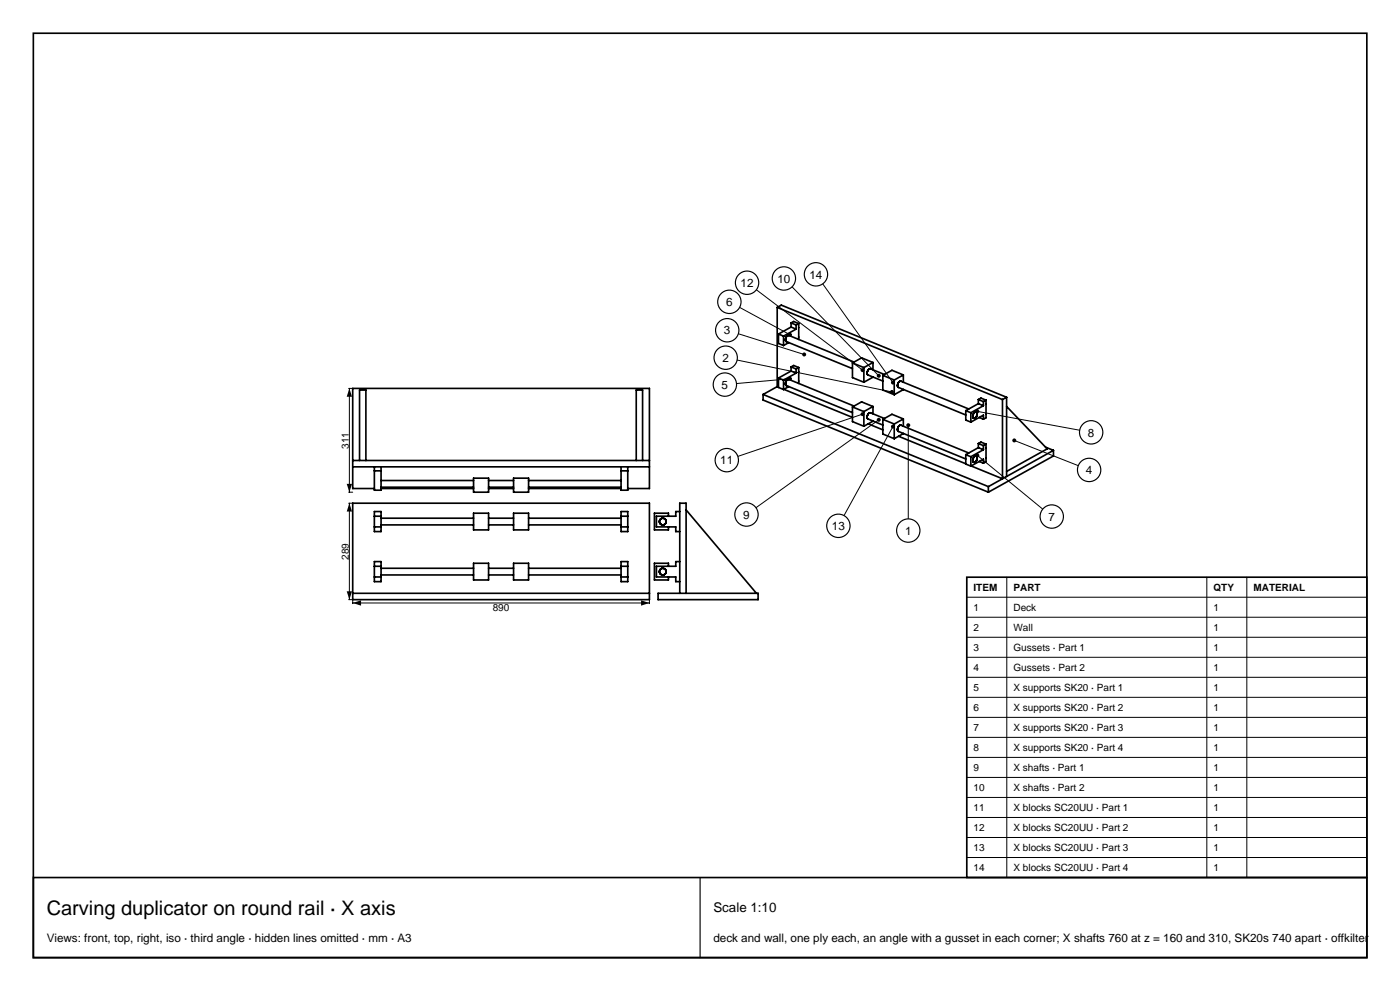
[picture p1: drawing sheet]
<svg xmlns="http://www.w3.org/2000/svg" width="420mm" height="297mm" viewBox="0 0 420 297" stroke-linecap="round" stroke-linejoin="round" font-family="sans-serif">
<g fill="none" stroke="#000" stroke-width=".5">
<path d="M10 10h400.1v277h-400.1zM233.2 92.1v23.8M233.2 92.1l67.5 27.6M233.2 92.1l1.2-.7 67.6 27.7M237.3 96.8v1.2M237.3 96.8l1.5 .6M237.3 96.8l.8-.5 1.5 .7M237.3 98l-3.8 2.1M237.3 98l1.5 .6M238.8 97.4v1.2M238.8 98.6l-3.7 2.1M239.6 97v4.7"/>
<path d="M239.6 97l-.8 .4M228.9 118.2v1.7l67.6 27.6M228.9 118.2l67.6 27.6M233.2 115.9l-4.3 2.3M233.2 115.9l.3 .1M233.5 113.3v2.8l1.6 .6M233.5 100.1v2.8l1.6 .6M233.5 113.3l1.6 .6M233.5 100.1l1.6 .6M235.1 100.7v2.8M235.1 113.9v2.8M235.2 116.7l20.5 8.4"/>
<path d="M235.7 115.2h.1M235.7 115.2l.2 .4 19.8 8.1M235.7 102v.1M235.7 102.1l.2 .3 19.8 8.1M236 114l-.3 1.2M236 114h.1M236.1 113.9l-.1 .1M236.1 100.7l-.4 .7v.6M236.2 113.8l-.1 .1M236.2 100.6l-.1 .1M236.3 100.6h-.1M236.4 100.5l-.1 .1"/>
<path d="M236.5 113.7h.1M236.5 113.7l-.3 .1M236.5 100.5h.1M236.5 100.5h-.1M236.6 113.7l19.6 8M236.6 100.5l19.6 8M236.6 115.9l-1.5 .8M236.6 102.7l-1.5 .8M237.3 110l1.5 .6M237.3 110l.8-.5 1.5 .7M237.3 110v1.2M237.3 111.2l-3.8 2.1"/>
<path d="M237.3 111.2l1.5 .6M238.8 110.6v1.2M238.8 111.8l-3.7 2.1M239.6 110.2v4.7M239.6 110.2l-.8 .4M255.7 108.8v4.4l3.5 1.4M255.7 108.8l3.5 1.4M259.2 110.2v4.4M260.4 112.4h.1M260.4 112.4l4.5 1.8M260.5 110.8l-.4 .9 .3 .7M260.6 110.7l-.1 .1"/>
<path d="M260.9 110.5l-.3 .2M261 110.5l4.3 1.7M261 110.5h-.1M261.9 108.6v2.2M261.9 113h.1M261.9 113l-2.7 1.6M261.9 108.6l-3.4-1.4-2.8 1.6M261.9 108.6l-2.7 1.6M264.9 112.5v4.4l3.4 1.4M264.9 112.5l3.4 1.4M268.3 113.9v4.4M269.4 116h.1"/>
<path d="M269.4 116l20.3 8.4M270.1 114.2l-.7 .7v1.1M270.1 114.2h.1M270.2 114.2l20.4 8.4M271 112.4l-3.4-1.4-2.7 1.5M271 112.4v2.2M271 116.7l-2.7 1.6M271 112.4l-2.7 1.5M293.5 119.7l1.5 .7M293.5 119.7l.8-.4 1.5 .6M293.5 119.7v1.3M295.8 119.9v5.3l-.8 .4"/>
<path d="M295.8 119.9l-.8 .5M300.7 119.7v23.8l-9.4-3.9M302 119.1v23.7M302 119.1l-1.3 .6M105.8 139.9h89M105.8 138h89M107.9 138v-21.1h1.9v21.1M112.3 139.9v7h2v-7M186.3 139.9v7h2v-7M190.9 138v-21.1h1.9v21.1M255.7 122v4.4l3.5 1.3M255.7 122l3.5 1.4"/>
<path d="M259.2 123.4v4.3M260.2 125.3v.1M260.2 125.4l.2 .2M260.4 125.6h.1M260.4 125.6l4.5 1.8M260.5 127l4.4 1.8M261.1 123.7h.1M261.1 123.7l-.8 .5-.1 1.1M261.1 123.7l4.2 1.7M261.9 126.2l-2.7 1.5M261.9 121.8v2.2M261.9 121.8l-3.4-1.4-2.8 1.6"/>
<path d="M261.9 121.8l-2.7 1.6M264.9 125.7v4.4l3.4 1.4M264.9 125.7l3.4 1.4M268.3 127.1v4.4M269.3 128.9v.1M269.3 129l.2 .3 20.2 8.3M269.6 130.7l20.1 8.3M269.7 127.6l-.4 .6v.7M269.8 127.6h-.1M270 127.5l-.2 .1M270 127.4v.1M270.1 127.4h.1"/>
<path d="M270.1 127.4h-.1M270.2 127.4l20.4 8.4M271 125.6l-3.4-1.4-2.7 1.5M271 129.9l-2.7 1.6M271 125.6v2.1M271 125.6l-2.7 1.5M289.7 136.3v2.8l1.6 .6M289.7 136.3l1.6 .6M289.7 123.1v2.8l1.6 .6M289.7 123.1l1.6 .6M291.3 123.7v2.8M291.3 136.9v2.8"/>
<path d="M291.8 124.9l.1 .1M291.9 125l.1 .3M292 125.3h.1M292.1 125.3h.1M292.1 138.5h.1M292.1 125.3l.1 .1M292.2 138.5h.1M292.2 125.4h.1M292.4 138.5h-.1M292.4 125.3l-.1 .1M292.5 125.3h-.1M292.6 125.2l-.1 .1"/>
<path d="M292.7 125.1l-.1 .1M292.8 125.1h-.1M292.8 136.7h.1M292.8 136.7l-.5 .2-.4 .6-.1 .6 .3 .4M292.8 123.5h.1M292.8 123.5l-.7 .5-.3 .9M292.8 136.7l.2 .1M292.9 123.5h.1M292.9 123.5l.1 .1M293 136.8h.1M293 123.6h.1M293 136.8v1l-.6 .7"/>
<path d="M293 123.6l.1 .1M293.1 123.7v.1M293.1 123.8v.7l-.3 .6M293.5 132.9l1.5 .7M293.5 132.9l.8-.4 1.5 .6M293.5 134.2l1.5 .6M293.5 132.9v1.3M293.5 134.2l-3.8 2.1M293.5 121l-3.8 2.1M293.5 121l1.5 .6M293.8 138.3l1.2 .5M293.8 125.1l1.2 .5"/>
<path d="M295 120.4v1.2M295 125.6v-1.2l-3.7 2.1M295 133.6v1.2M295 138.8v-1.2l-3.7 2.1M295 134.8l-3.7 2.1M295 121.6l-3.7 2.1M295.8 133.1v5.3l-.8 .4M295.8 133.1l-.8 .5M302 121.8l12.2 12.7-12.2 6.8M313.7 134l2.3 1M316 135v1.7l-19.5 10.8M316 135l-19.5 10.8"/>
<path d="M105.8 150.8h89v28.9h-89zM112.3 146.4h-6.5v-30h89v30h-6.5M112.3 153.3h2v6h-2zM112.3 157.9h2M112.3 154.7h2M112.3 141.1h2M114.3 157.3h27.8M114.3 155.3h27.8M114.3 146.4h27.8M114.3 144h27.8M114.3 146h27.8M142.1 143.3h4.5v4.2h-4.5z"/>
<path d="M142.1 153.8h4.5v5h-4.5zM146.6 157.3h7.5M146.6 155.3h7.5M146.6 146.4h7.5M146.6 144h7.5M146.6 146h7.5M154.1 153.8h4.5v5h-4.5zM154.1 143.3h4.5v4.2h-4.5zM158.6 157.3h27.7M158.6 155.3h27.7M158.6 146.4h27.7M158.6 144h27.7"/>
<path d="M158.6 146h27.7M186.3 153.3h2v6h-2zM186.3 157.9h2M186.3 154.7h2M186.3 141.1h2M198.1 157a1 1 0 0 1 0-1.4 1 1 0 0 1 1.4 0 1 1 0 0 1 0 1.4M198.1 157l.1 .1M198.2 157.1a1 1 0 0 0 1.3 0M199.5 157v.1M200.5 154.7v-.9h-4.2v5h4.2v-.9M203.9 153.3h-1.2v1.4h-5.8v3.2h5.8v1.4h1.2M205.8 152.8l21.1 25"/>
<path d="M296.5 145.8v1.7M105.8 177.8h89M112.3 168.3h2v6h-2zM112.3 172.9h2M112.3 169.7h2M114.3 172.3h27.8M114.3 170.3h27.8M142.1 168.8h4.5v5h-4.5zM146.6 172.3h7.5M146.6 170.3h7.5M154.1 168.8h4.5v5h-4.5zM158.6 172.3h27.7"/>
<path d="M158.6 170.3h27.7M186.3 168.3h2v6h-2zM186.3 172.9h2M186.3 169.7h2M197.4 177.8h30v1.9h-30zM198.1 172a1 1 0 0 1 0-1.4 1 1 0 0 1 1.4 0 1 1 0 0 1 0 1.4M198.1 172l.1 .1M198.2 172.1a1 1 0 0 0 1.3 0M199.5 172v.1M200.5 169.7v-.9h-4.2v5h4.2v-.9M203.9 177.8v-27h1.9v27M203.9 168.3h-1.2v1.4h-5.8v3.2h5.8v1.4h1.2"/>
</g>
<path d="M104.6 116.4h1.2M104.8 116.4v31.1M258.8 124.1l-37.4 12.7M104.6 150.8h1.2M104.6 147.5h1.2M104.8 150.8v28.9M104.6 179.7h1.2v1.2M194.8 179.7v1.2M105.8 180.7h89" fill="none" stroke="#000" stroke-width=".3"/>
<g fill="#000">
<path d="M104.8 116.4l.8 2.5h-1.6zM104.8 150.8l.8 2.5h-1.6zM104 145h1.6l-.8 2.5zM104 177.2h1.6l-.8 2.5zM105.8 180.7l2.5-.8v1.6zM192.3 179.9l2.5 .8-2.5 .8z"/>
<circle cx="258.8" cy="124.1" r=".6"/>
</g>
<circle cx="218" cy="137.9" r="3.5" fill="#fff" stroke="#000" stroke-width=".35"/>
<path d="M263.6 125.8l-36.8 26.4" fill="none" stroke="#000" stroke-width=".3"/>
<circle cx="263.6" cy="125.8" r=".6" fill="#000"/>
<circle cx="223.9" cy="154.2" r="3.5" fill="#fff" stroke="#000" stroke-width=".35"/>
<path d="M267.9 127.8l-14.7 26.7" fill="none" stroke="#000" stroke-width=".3"/>
<circle cx="267.9" cy="127.8" r=".6" fill="#000"/>
<circle cx="251.5" cy="157.6" r="3.5" fill="#fff" stroke="#000" stroke-width=".35"/>
<path d="M272.5 127.4v28.1" fill="none" stroke="#000" stroke-width=".3"/>
<circle cx="272.5" cy="127.4" r=".6" fill="#000"/>
<circle cx="272.5" cy="159" r="3.5" fill="#fff" stroke="#000" stroke-width=".35"/>
<path d="M293.2 136.5l19.6 16.1" fill="none" stroke="#000" stroke-width=".3"/>
<circle cx="293.2" cy="136.5" r=".6" fill="#000"/>
<circle cx="315.5" cy="154.8" r="3.5" fill="#fff" stroke="#000" stroke-width=".35"/>
<path d="M304.3 132l19.2 7.6" fill="none" stroke="#000" stroke-width=".3"/>
<circle cx="304.3" cy="132" r=".6" fill="#000"/>
<circle cx="326.7" cy="140.8" r="3.5" fill="#fff" stroke="#000" stroke-width=".35"/>
<path d="M293.2 123.3l30.7 5.6" fill="none" stroke="#000" stroke-width=".3"/>
<circle cx="293.2" cy="123.3" r=".6" fill="#000"/>
<circle cx="327.3" cy="129.6" r="3.5" fill="#fff" stroke="#000" stroke-width=".35"/>
<path d="M246.8 85.1l21.1 29.6" fill="none" stroke="#000" stroke-width=".3"/>
<circle cx="267.9" cy="114.7" r=".6" fill="#000"/>
<circle cx="244.8" cy="82.2" r="3.5" fill="#fff" stroke="#000" stroke-width=".35"/>
<path d="M237.6 86l26 26.6" fill="none" stroke="#000" stroke-width=".3"/>
<circle cx="263.6" cy="112.6" r=".6" fill="#000"/>
<circle cx="235.2" cy="83.5" r="3.5" fill="#fff" stroke="#000" stroke-width=".35"/>
<path d="M226.9 86.8l31.9 24.1" fill="none" stroke="#000" stroke-width=".3"/>
<circle cx="258.8" cy="110.9" r=".6" fill="#000"/>
<circle cx="224.1" cy="84.7" r="3.5" fill="#fff" stroke="#000" stroke-width=".35"/>
<path d="M221.9 92.1l15.1 8.2" fill="none" stroke="#000" stroke-width=".3"/>
<circle cx="237" cy="100.3" r=".6" fill="#000"/>
<circle cx="218.8" cy="90.5" r="3.5" fill="#fff" stroke="#000" stroke-width=".35"/>
<path d="M221.5 100l19.8 6.2" fill="none" stroke="#000" stroke-width=".3"/>
<circle cx="241.3" cy="106.2" r=".6" fill="#000"/>
<circle cx="218.2" cy="99" r="3.5" fill="#fff" stroke="#000" stroke-width=".35"/>
<path d="M221.1 107.9l46.5 9.6" fill="none" stroke="#000" stroke-width=".3"/>
<circle cx="267.6" cy="117.5" r=".6" fill="#000"/>
<circle cx="217.7" cy="107.2" r="3.5" fill="#fff" stroke="#000" stroke-width=".35"/>
<path d="M237 113.5l-16.1 1.5" fill="none" stroke="#000" stroke-width=".3"/>
<circle cx="237" cy="113.5" r=".6" fill="#000"/>
<circle cx="217.5" cy="115.3" r="3.5" fill="#fff" stroke="#000" stroke-width=".35"/>
<path d="M290 173h120.1v90h-120.1z" fill="#fff" stroke="#000" stroke-width=".5"/>
<g fill="none" stroke="#000" stroke-width=".3">
<path d="M290 179h120.1M302 173v90M362 173v90M374 173v90M290 185h120.1M290 191h120.1M290 197h120.1M290 203h120.1M290 209h120.1M290 215h120.1M290 221h120.1M290 227h120.1"/>
<path d="M290 233h120.1M290 239h120.1M290 245h120.1M290 251h120.1M290 257h120.1"/>
</g>
<path d="M10 263h400.1v24h-400.1z" fill="none" stroke="#000" stroke-width=".5"/>
<path d="M210 263v24" fill="none" stroke="#000" stroke-width=".35"/>
<text font-size="6" x="14" y="274.2">Carving duplicator on round rail · X axis</text>
<text font-size="4" x="214" y="273.4">Scale 1:10</text>
<g font-size="3.5">
<text x="242.8" y="83.5">14</text>
<text x="222.2" y="86">12</text>
<text x="233.2" y="84.7">10</text>
<text x="217.8" y="91.7">6</text>
<text x="217.2" y="100.2">3</text>
<text x="216.7" y="108.5">2</text>
<text x="216.5" y="116.5">5</text>
<text x="326.4" y="130.8">8</text>
<text x="216.1" y="139.2">11</text>
<text x="325.8" y="142.1">4</text>
<text x="223" y="155.5">9</text>
<text x="249.6" y="158.8">13</text>
<text x="271.5" y="160.3">1</text>
<text x="314.6" y="156.1">7</text>
<text x="14" y="282.3">Views: front, top, right, iso · third angle · hidden lines omitted · mm · A3</text>
<text x="214" y="282.3">deck and wall, one ply each, an angle with a gusset in each corner; X shafts 760 at z = 160 and 310, SK20s 740 apart · offkilter</text>
</g>
<g font-size="3">
<text x="104.7" y="134.5" transform="rotate(-90 104.7 134.5)">311</text>
<text x="104.7" y="167.8" transform="rotate(-90 104.7 167.8)">289</text>
<text x="292" y="177.1">ITEM</text>
<text x="304" y="177.1">PART</text>
<text x="364" y="177.1">QTY</text>
<text x="376" y="177.1">MATERIAL</text>
<text x="147.8" y="183">890</text>
<text x="292" y="183.1">1</text>
<text x="304" y="183.1">Deck</text>
<text x="364" y="183.1">1</text>
<text x="292" y="189.1">2</text>
<text x="304" y="189.1">Wall</text>
<text x="364" y="189.1">1</text>
<text x="292" y="195.1">3</text>
<text x="304" y="195.1">Gussets · Part 1</text>
<text x="364" y="195.1">1</text>
<text x="292" y="201.1">4</text>
<text x="304" y="201.1">Gussets · Part 2</text>
<text x="364" y="201.1">1</text>
<text x="292" y="207.1">5</text>
<text x="304" y="207.1">X supports SK20 · Part 1</text>
<text x="364" y="207.1">1</text>
<text x="292" y="213.1">6</text>
<text x="304" y="213.1">X supports SK20 · Part 2</text>
<text x="364" y="213.1">1</text>
<text x="292" y="219.1">7</text>
<text x="304" y="219.1">X supports SK20 · Part 3</text>
<text x="364" y="219.1">1</text>
<text x="292" y="225.1">8</text>
<text x="304" y="225.1">X supports SK20 · Part 4</text>
<text x="364" y="225.1">1</text>
<text x="292" y="231.1">9</text>
<text x="304" y="231.1">X shafts · Part 1</text>
<text x="364" y="231.1">1</text>
<text x="292" y="237.1">10</text>
<text x="304" y="237.1">X shafts · Part 2</text>
<text x="364" y="237.1">1</text>
<text x="292" y="243.1">11</text>
<text x="304" y="243.1">X blocks SC20UU · Part 1</text>
<text x="364" y="243.1">1</text>
<text x="292" y="249.1">12</text>
<text x="304" y="249.1">X blocks SC20UU · Part 2</text>
<text x="364" y="249.1">1</text>
<text x="292" y="255.1">13</text>
<text x="304" y="255.1">X blocks SC20UU · Part 3</text>
<text x="364" y="255.1">1</text>
<text x="292" y="261.1">14</text>
<text x="304" y="261.1">X blocks SC20UU · Part 4</text>
<text x="364" y="261.1">1</text>
</g>
</svg>
